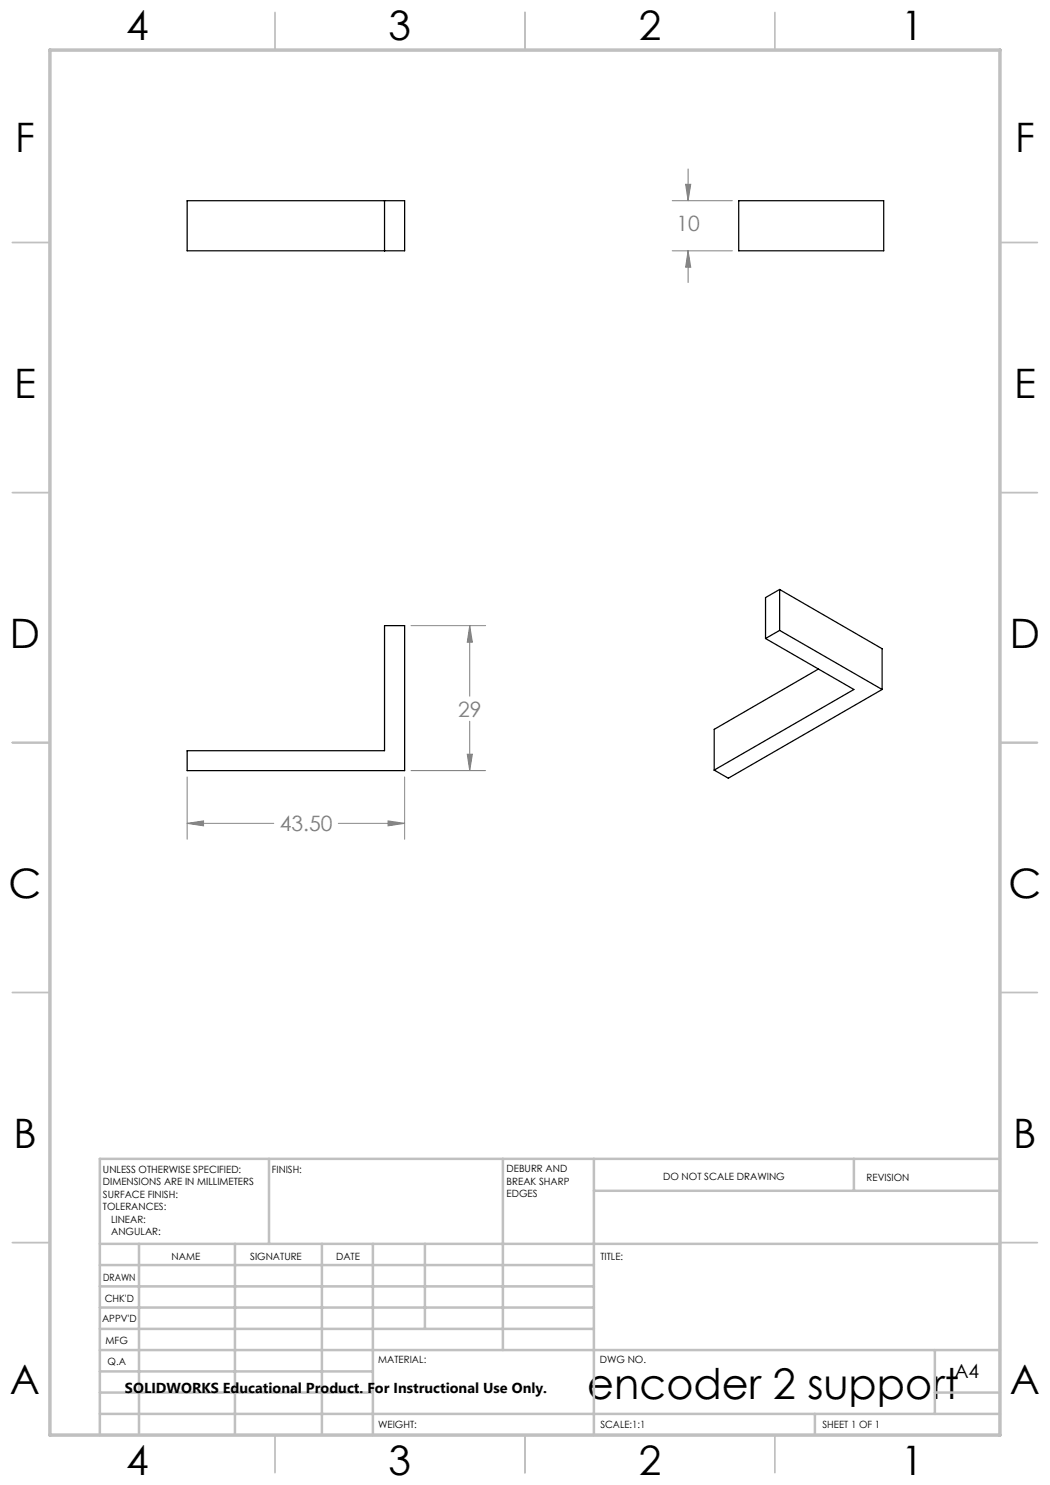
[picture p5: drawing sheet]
<svg xmlns="http://www.w3.org/2000/svg" width="210mm" height="297mm" viewBox="0 0 210 297" stroke-linecap="round" stroke-linejoin="round" font-family="sans-serif">
<g fill="none" stroke="#808080" stroke-width=".2">
<path d="M137.1 36.9h1l-.5 3.2zM137.6 33.8v6.3M134.4 50.2h12.1M134.4 40.1h12.1M137.6 50.2l.5 3.2h-1zM137.6 50.2v6.3M82.2 125.1h14.9M93.9 125.1l.6 3.3h-1zM93.9 125.1v14.1M37.4 155.4v12.4M80.9 155.4v12.4M82.2 154.1h14.9"/>
<path d="M93.5 150.8h1l-.6 3.3zM93.9 144.2v9.9M37.4 164.7l3.3-.5v1zM37.4 164.7h17.4M67.7 164.7h13.2M77.6 164.2l3.3 .5-3.3 .5z"/>
</g>
<g fill="none" stroke="#c0c0c0" stroke-width=".35">
<path d="M55 2.5v7.5M105 2.5v7.5M155 2.5v7.5M2.5 48.5h7.5M200 48.5h7.5M2.5 98.5h7.5M200 98.5h7.5M2.5 148.5h7.5M200 148.5h7.5M2.5 198.5h7.5M200 198.5h7.5M2.5 248.5h7.5"/>
<path d="M200 248.5h7.5M55 287v7.5M105 287v7.5M155 287v7.5"/>
</g>
<g fill="none" stroke="#c0c0c0" stroke-width=".5">
<path d="M53.8 231.8v17M100.6 231.8v38.2M118.8 231.8v55.2M118.8 238.2h81.2M170.8 231.8v6.4M200 231.8h-180v55.2M20 248.8h180M20 257.3h98.8M20 253h98.8M27.8 248.8v38.2M47 248.8v38.2M64.4 248.8v38.2"/>
<path d="M74.6 248.8v38.2M85 248.8v17M20 265.8h98.8M20 261.5h98.8M20 278.5h54.6M20 274.3h54.6M20 270h180M187 278.5h13M187 270v12.8M20 282.8h180M163 282.8v4.2"/>
</g>
<path d="M10 10h190v277h-190z" fill="none" stroke="#c0c0c0" stroke-width=".7"/>
<path d="M137.6 50.2l.5 3.2h-1zM137.1 36.9h1l-.5 3.2zM93.9 125.1l.6 3.3h-1zM93.5 150.8h1l-.6 3.3zM37.4 164.7l3.3-.5v1zM77.6 164.2l3.3 .5-3.3 .5z" fill="#808080"/>
<path d="M37.4 40.1h43.5v10.1h-43.5zM76.9 40.1v10.1M147.7 40.1h29v10.1h-29zM155.9 117.9v8.2M155.9 117.9l20.5 11.8v8.2M155.9 117.9l-2.8 1.6v8.2M153.1 127.7l17.7 10.2-28 16.1M155.9 126.1l-2.8 1.6M155.9 126.1l20.5 11.8M163.7 133.8l-20.9 12.1v8.1M176.4 137.9l-30.7 17.7-2.9-1.6M37.4 150.1h39.5v-25h4v29h-43.5z" fill="none" stroke="#000" stroke-width=".25"/>
<text font-size="8.5" x="117.4" y="279.7">encoder 2 support</text>
<g font-size="8.1">
<text x="25.2" y="8">4</text>
<text x="77.7" y="8">3</text>
<text x="127.7" y="8">2</text>
<text x="180.2" y="8">1</text>
<text x="3" y="30.4">F</text>
<text x="203" y="30.4">F</text>
<text x="2.8" y="79.6">E</text>
<text x="202.8" y="79.6">E</text>
<text x="2" y="129.6">D</text>
<text x="202" y="129.6">D</text>
<text x="1.7" y="179.6">C</text>
<text x="201.7" y="179.6">C</text>
<text x="2.7" y="229.6">B</text>
<text x="202.7" y="229.6">B</text>
<text x="2" y="278.9">A</text>
<text x="202" y="278.9">A</text>
<text x="25.2" y="295">4</text>
<text x="77.7" y="295">3</text>
<text x="127.7" y="295">2</text>
<text x="180.2" y="295">1</text>
</g>
<g font-size="4.2" fill="#808080">
<text x="135.3" y="46.2">10</text>
<text x="91.6" y="143.3">29</text>
<text x="55.9" y="166.3">43.50</text>
</g>
<text font-size="3.9" x="190.9" y="275.5">A4</text>
<text font-size="2.9" x="25" y="278.6">SOLIDWORKS Educational Product. For Instructional Use Only.</text>
<g font-size="2">
<text x="20.6" y="234.6">UNLESS OTHERWISE SPECIFIED:</text>
<text x="20.6" y="237.1">DIMENSIONS ARE IN MILLIMETERS</text>
<text x="20.6" y="239.6">SURFACE FINISH:</text>
<text x="54.4" y="234.6">FINISH:</text>
<text x="101.3" y="234.5">DEBURR AND</text>
<text x="101.3" y="237">BREAK SHARP</text>
<text x="101.3" y="239.5">EDGES</text>
<text x="132.6" y="236">DO NOT SCALE DRAWING</text>
<text x="173.3" y="236.2">REVISION</text>
<text x="20.6" y="242.1">TOLERANCES:</text>
<text x="22.2" y="244.6">LINEAR:</text>
<text x="22.2" y="247.1">ANGULAR:</text>
<text x="34.3" y="252">NAME</text>
<text x="50" y="251.9">SIGNATURE</text>
<text x="67.2" y="251.9">DATE</text>
<text x="120.1" y="251.9">TITLE:</text>
<text x="20.6" y="256.1">DRAWN</text>
<text x="20.9" y="260.3">CHK'D</text>
<text x="20.4" y="264.4">APPV'D</text>
<text x="21.1" y="268.8">MFG</text>
<text x="21.5" y="273">Q.A</text>
<text x="75.6" y="272.5">MATERIAL:</text>
<text x="120" y="272.5">DWG NO.</text>
<text x="75.6" y="285.5">WEIGHT:</text>
<text x="120.1" y="285.6">SCALE:1:1</text>
<text x="164.5" y="285.6">SHEET 1 OF 1</text>
</g>
</svg>
